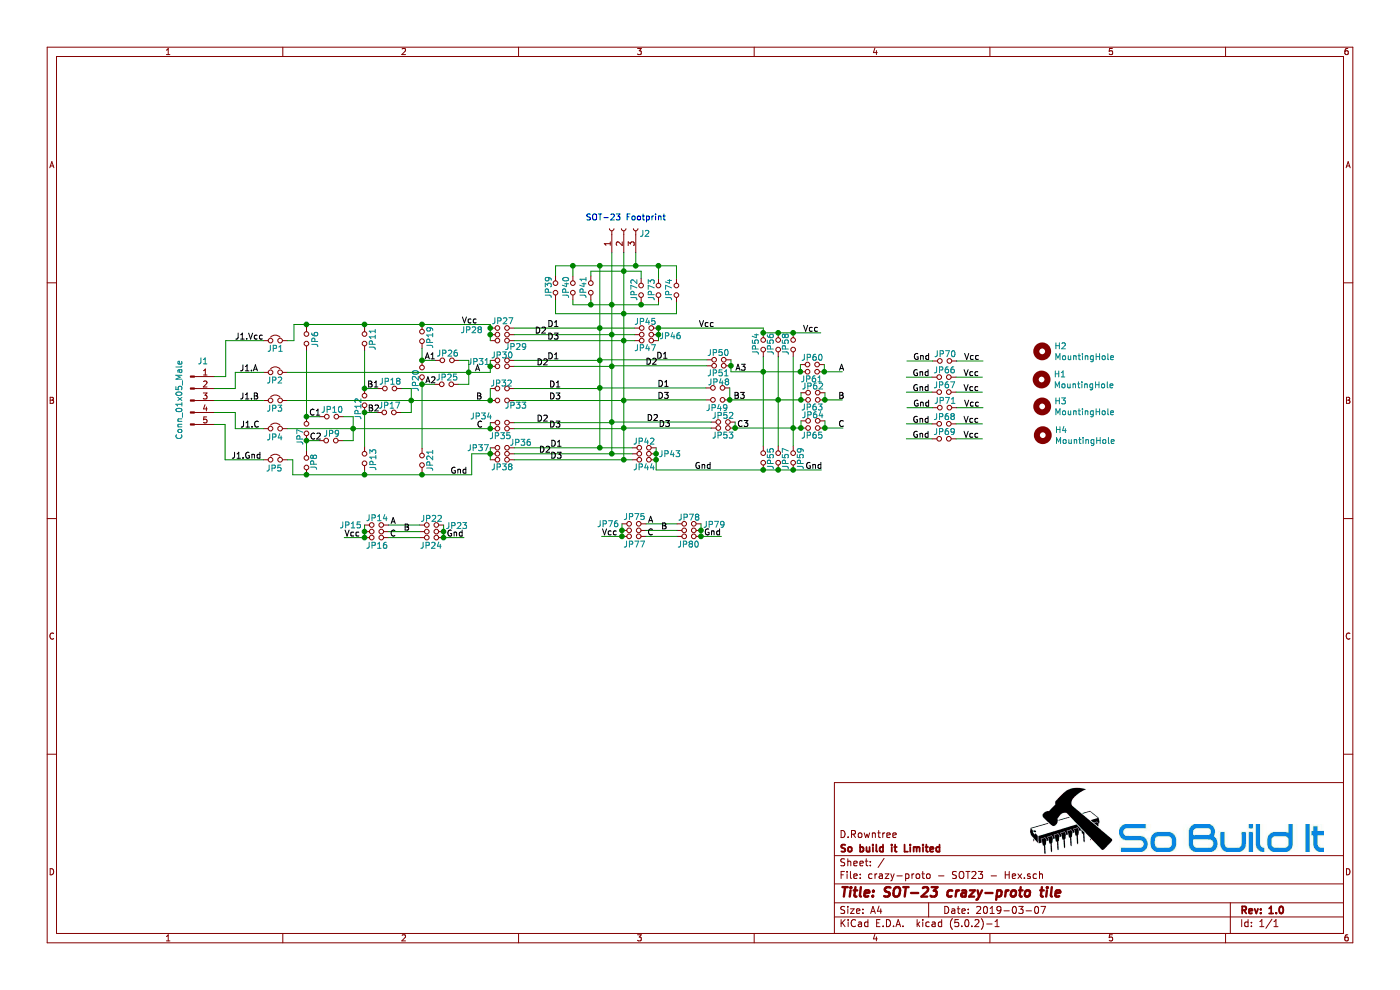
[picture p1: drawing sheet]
EESchema Schematic File Version 4
LIBS:crazy-proto - SOT23 - Hex-cache
EELAYER 26 0
EELAYER END
$Descr A4 11693 8268
encoding utf-8
Sheet 1 1
Title "SOT-23 crazy-proto tile"
Date "2019-03-07"
Rev "1.0"
Comp "So build it Limited"
Comment1 "D.Rowntree"
Comment2 ""
Comment3 ""
Comment4 ""
$EndDescr
$Comp
L Connector:Conn_01x05_Male J1
U 1 1
P 1590 3345
F 0 "J1" H 1695 3675 50  0000 C CNN
F 1 "Conn_01x05_Male" V 1495 3350 50  0000 C CNN
F 2 "Pin_Headers:Pin_Header_Straight_1x05_Pitch2.54mm" H 1590 3345 50  0001 C CNN
F 3 "~" H 1590 3345 50  0001 C CNN
	1    1590 3345
	1    0    0    -1  
$EndComp
$Comp
L Connector:Conn_01x03_Female J2
U 1 1
P 5210 1910
F 0 "J2" V 5165 1780 50  0000 R CNN
F 1 "Conn_01x03_Female" V 5280 2230 50  0001 R CNN
F 2 "TO_SOT_Packages_SMD:SOT-23" H 5210 1910 50  0001 C CNN
F 3 "~" H 5210 1910 50  0001 C CNN
	1    5210 1910
	0    -1   -1   0   
$EndComp
$Comp
L Device:Jumper_NC_Small JP1
U 1 1
P 2300 2845
F 0 "JP1" H 2300 2780 50  0000 C CNN
F 1 "Jumper_NC_Small" H 2300 2966 50  0001 C CNN
F 2 "crazy-proto:NC_0603_HandSoldering" H 2300 2845 50  0001 C CNN
F 3 "~" H 2300 2845 50  0001 C CNN
	1    2300 2845
	1    0    0    -1  
$EndComp
$Comp
L Device:Jumper_NC_Small JP2
U 1 1
P 2300 3110
F 0 "JP2" H 2295 3045 50  0000 C CNN
F 1 "Jumper_NC_Small" H 2300 3231 50  0001 C CNN
F 2 "crazy-proto:NC_0603_HandSoldering" H 2300 3110 50  0001 C CNN
F 3 "~" H 2300 3110 50  0001 C CNN
	1    2300 3110
	1    0    0    -1  
$EndComp
$Comp
L Device:Jumper_NC_Small JP3
U 1 1
P 2300 3345
F 0 "JP3" H 2295 3280 50  0000 C CNN
F 1 "Jumper_NC_Small" H 2300 3466 50  0001 C CNN
F 2 "crazy-proto:NC_0603_HandSoldering" H 2300 3345 50  0001 C CNN
F 3 "~" H 2300 3345 50  0001 C CNN
	1    2300 3345
	1    0    0    -1  
$EndComp
$Comp
L Device:Jumper_NC_Small JP5
U 1 1
P 2300 3840
F 0 "JP5" H 2290 3770 50  0000 C CNN
F 1 "Jumper_NC_Small" H 2300 3961 50  0001 C CNN
F 2 "crazy-proto:NC_0603_HandSoldering" H 2300 3840 50  0001 C CNN
F 3 "~" H 2300 3840 50  0001 C CNN
	1    2300 3840
	1    0    0    -1  
$EndComp
$Comp
L Device:Jumper_NC_Small JP4
U 1 1
P 2300 3580
F 0 "JP4" H 2295 3510 50  0000 C CNN
F 1 "Jumper_NC_Small" H 2300 3701 50  0001 C CNN
F 2 "crazy-proto:NC_0603_HandSoldering" H 2300 3580 50  0001 C CNN
F 3 "~" H 2300 3580 50  0001 C CNN
	1    2300 3580
	1    0    0    -1  
$EndComp
$Comp
L Device:Jumper_NO_Small JP40
U 1 1
P 4785 2405
F 0 "JP40" H 4780 2350 50  0000 C CNN
F 1 "Jumper_NO_Small" H 4785 2499 50  0001 C CNN
F 2 "Resistors_SMD:R_0603_HandSoldering" H 4785 2405 50  0001 C CNN
F 3 "~" H 4785 2405 50  0001 C CNN
	1    4785 2405
	0    1    1    0   
$EndComp
Wire Wire Line
	1790 3245 1965 3245
Wire Wire Line
	1965 3245 1965 3110
Wire Wire Line
	1790 3145 1885 3145
Wire Wire Line
	1885 3145 1885 2845
Wire Wire Line
	1965 3580 1965 3445
Wire Wire Line
	1965 3445 1790 3445
Wire Wire Line
	1790 3545 1880 3545
Wire Wire Line
	1880 3545 1880 3840
Text Notes 4890 1850 0    50   ~ 0
SOT-23 Footprint
$Comp
L Mechanical:MountingHole H2
U 1 1
P 8705 2935
F 0 "H2" H 8805 2981 50  0000 L CNN
F 1 "MountingHole" H 8805 2890 50  0000 L CNN
F 2 "Mounting_Holes:MountingHole_3.2mm_M3" H 8705 2935 50  0001 C CNN
F 3 "~" H 8705 2935 50  0001 C CNN
	1    8705 2935
	1    0    0    -1  
$EndComp
$Comp
L Mechanical:MountingHole H1
U 1 1
P 8700 3170
F 0 "H1" H 8800 3216 50  0000 L CNN
F 1 "MountingHole" H 8800 3125 50  0000 L CNN
F 2 "Mounting_Holes:MountingHole_3.2mm_M3" H 8700 3170 50  0001 C CNN
F 3 "~" H 8700 3170 50  0001 C CNN
	1    8700 3170
	1    0    0    -1  
$EndComp
$Comp
L Mechanical:MountingHole H3
U 1 1
P 8705 3395
F 0 "H3" H 8805 3441 50  0000 L CNN
F 1 "MountingHole" H 8805 3350 50  0000 L CNN
F 2 "Mounting_Holes:MountingHole_3.2mm_M3" H 8705 3395 50  0001 C CNN
F 3 "~" H 8705 3395 50  0001 C CNN
	1    8705 3395
	1    0    0    -1  
$EndComp
$Comp
L Mechanical:MountingHole H4
U 1 1
P 8710 3635
F 0 "H4" H 8810 3681 50  0000 L CNN
F 1 "MountingHole" H 8810 3590 50  0000 L CNN
F 2 "Mounting_Holes:MountingHole_3.2mm_M3" H 8710 3635 50  0001 C CNN
F 3 "~" H 8710 3635 50  0001 C CNN
	1    8710 3635
	1    0    0    -1  
$EndComp
Text Label 3855 2710 0    50   ~ 0
Vcc
Text Label 3965 3110 0    50   ~ 0
A
Text Label 3975 3345 0    50   ~ 0
B
Text Label 3980 3580 0    50   ~ 0
C
Text Label 3760 3965 0    50   ~ 0
Gnd
Text Label 6140 3105 0    50   ~ 0
A3
Text Label 6125 3340 0    50   ~ 0
B3
Text Label 6155 3575 0    50   ~ 0
C3
$Comp
L Device:Jumper_NO_Small JP41
U 1 1
P 4935 2405
F 0 "JP41" H 4930 2345 50  0000 C CNN
F 1 "Jumper_NO_Small" H 4935 2499 50  0001 C CNN
F 2 "Resistors_SMD:R_0603_HandSoldering" H 4935 2405 50  0001 C CNN
F 3 "~" H 4935 2405 50  0001 C CNN
	1    4935 2405
	0    1    1    0   
$EndComp
$Comp
L Device:Jumper_NO_Small JP39
U 1 1
P 4640 2405
F 0 "JP39" H 4635 2350 50  0000 C CNN
F 1 "Jumper_NO_Small" H 4640 2499 50  0001 C CNN
F 2 "Resistors_SMD:R_0603_HandSoldering" H 4640 2405 50  0001 C CNN
F 3 "~" H 4640 2405 50  0001 C CNN
	1    4640 2405
	0    1    1    0   
$EndComp
$Comp
L Device:Jumper_NO_Small JP38
U 1 1
P 4195 3840
F 0 "JP38" H 4195 3905 50  0000 C CNN
F 1 "Jumper_NO_Small" H 4195 3934 50  0001 C CNN
F 2 "Resistors_SMD:R_0603_HandSoldering" H 4195 3840 50  0001 C CNN
F 3 "~" H 4195 3840 50  0001 C CNN
	1    4195 3840
	-1   0    0    1   
$EndComp
$Comp
L Device:Jumper_NO_Small JP35
U 1 1
P 4195 3580
F 0 "JP35" H 4210 3645 50  0000 C CNN
F 1 "Jumper_NO_Small" H 4195 3674 50  0001 C CNN
F 2 "Resistors_SMD:R_0603_HandSoldering" H 4195 3580 50  0001 C CNN
F 3 "~" H 4195 3580 50  0001 C CNN
	1    4195 3580
	-1   0    0    1   
$EndComp
$Comp
L Device:Jumper_NO_Small JP33
U 1 1
P 4195 3345
F 0 "JP33" H 4080 3390 50  0000 C CNN
F 1 "Jumper_NO_Small" H 4195 3439 50  0001 C CNN
F 2 "Resistors_SMD:R_0603_HandSoldering" H 4195 3345 50  0001 C CNN
F 3 "~" H 4195 3345 50  0001 C CNN
	1    4195 3345
	-1   0    0    1   
$EndComp
$Comp
L Device:Jumper_NO_Small JP29
U 1 1
P 4195 2845
F 0 "JP29" H 4080 2900 50  0000 C CNN
F 1 "Jumper_NO_Small" H 4195 2939 50  0001 C CNN
F 2 "Resistors_SMD:R_0603_HandSoldering" H 4195 2845 50  0001 C CNN
F 3 "~" H 4195 2845 50  0001 C CNN
	1    4195 2845
	-1   0    0    1   
$EndComp
$Comp
L Device:Jumper_NO_Small JP49
U 1 1
P 5995 3340
F 0 "JP49" H 6000 3410 50  0000 C CNN
F 1 "Jumper_NO_Small" H 5995 3434 50  0001 C CNN
F 2 "Resistors_SMD:R_0603_HandSoldering" H 5995 3340 50  0001 C CNN
F 3 "~" H 5995 3340 50  0001 C CNN
	1    5995 3340
	-1   0    0    1   
$EndComp
$Comp
L Device:Jumper_NO_Small JP53
U 1 1
P 6040 3575
F 0 "JP53" H 6040 3640 50  0000 C CNN
F 1 "Jumper_NO_Small" H 6040 3669 50  0001 C CNN
F 2 "Resistors_SMD:R_0603_HandSoldering" H 6040 3575 50  0001 C CNN
F 3 "~" H 6040 3575 50  0001 C CNN
	1    6040 3575
	-1   0    0    1   
$EndComp
$Comp
L Device:Jumper_NO_Small JP28
U 1 1
P 4195 2795
F 0 "JP28" H 4450 2760 50  0000 C CNN
F 1 "Jumper_NO_Small" H 4195 2889 50  0001 C CNN
F 2 "Resistors_SMD:R_0603_HandSoldering" H 4195 2795 50  0001 C CNN
F 3 "~" H 4195 2795 50  0001 C CNN
	1    4195 2795
	-1   0    0    1   
$EndComp
$Comp
L Device:Jumper_NO_Small JP27
U 1 1
P 4195 2740
F 0 "JP27" H 4190 2685 50  0000 C CNN
F 1 "Jumper_NO_Small" H 4195 2834 50  0001 C CNN
F 2 "Resistors_SMD:R_0603_HandSoldering" H 4195 2740 50  0001 C CNN
F 3 "~" H 4195 2740 50  0001 C CNN
	1    4195 2740
	-1   0    0    1   
$EndComp
Wire Wire Line
	4095 2845 4095 2795
Wire Wire Line
	4095 2795 4095 2740
Connection ~ 4095 2795
$Comp
L Device:Jumper_NO_Small JP31
U 1 1
P 4195 3060
F 0 "JP31" H 4390 3025 50  0000 C CNN
F 1 "Jumper_NO_Small" H 4195 3154 50  0001 C CNN
F 2 "Resistors_SMD:R_0603_HandSoldering" H 4195 3060 50  0001 C CNN
F 3 "~" H 4195 3060 50  0001 C CNN
	1    4195 3060
	-1   0    0    1   
$EndComp
$Comp
L Device:Jumper_NO_Small JP30
U 1 1
P 4195 3010
F 0 "JP30" H 4195 2970 50  0000 C CNN
F 1 "Jumper_NO_Small" H 4195 3104 50  0001 C CNN
F 2 "Resistors_SMD:R_0603_HandSoldering" H 4195 3010 50  0001 C CNN
F 3 "~" H 4195 3010 50  0001 C CNN
	1    4195 3010
	-1   0    0    1   
$EndComp
$Comp
L Device:Jumper_NO_Small JP32
U 1 1
P 4195 3245
F 0 "JP32" H 4200 3205 50  0000 C CNN
F 1 "Jumper_NO_Small" H 4195 3339 50  0001 C CNN
F 2 "Resistors_SMD:R_0603_HandSoldering" H 4195 3245 50  0001 C CNN
F 3 "~" H 4195 3245 50  0001 C CNN
	1    4195 3245
	-1   0    0    1   
$EndComp
$Comp
L Device:Jumper_NO_Small JP34
U 1 1
P 4195 3530
F 0 "JP34" H 4370 3480 50  0000 C CNN
F 1 "Jumper_NO_Small" H 4195 3624 50  0001 C CNN
F 2 "Resistors_SMD:R_0603_HandSoldering" H 4195 3530 50  0001 C CNN
F 3 "~" H 4195 3530 50  0001 C CNN
	1    4195 3530
	-1   0    0    1   
$EndComp
$Comp
L Device:Jumper_NO_Small JP37
U 1 1
P 4195 3790
F 0 "JP37" H 4395 3745 50  0000 C CNN
F 1 "Jumper_NO_Small" H 4195 3884 50  0001 C CNN
F 2 "Resistors_SMD:R_0603_HandSoldering" H 4195 3790 50  0001 C CNN
F 3 "~" H 4195 3790 50  0001 C CNN
	1    4195 3790
	-1   0    0    1   
$EndComp
$Comp
L Device:Jumper_NO_Small JP36
U 1 1
P 4195 3740
F 0 "JP36" H 4040 3700 50  0000 C CNN
F 1 "Jumper_NO_Small" H 4195 3834 50  0001 C CNN
F 2 "Resistors_SMD:R_0603_HandSoldering" H 4195 3740 50  0001 C CNN
F 3 "~" H 4195 3740 50  0001 C CNN
	1    4195 3740
	-1   0    0    1   
$EndComp
$Comp
L Device:Jumper_NO_Small JP51
U 1 1
P 6005 3055
F 0 "JP51" H 6010 3120 50  0000 C CNN
F 1 "Jumper_NO_Small" H 6005 3149 50  0001 C CNN
F 2 "Resistors_SMD:R_0603_HandSoldering" H 6005 3055 50  0001 C CNN
F 3 "~" H 6005 3055 50  0001 C CNN
	1    6005 3055
	-1   0    0    1   
$EndComp
$Comp
L Device:Jumper_NO_Small JP50
U 1 1
P 6005 3005
F 0 "JP50" H 6010 2950 50  0000 C CNN
F 1 "Jumper_NO_Small" H 6005 3099 50  0001 C CNN
F 2 "Resistors_SMD:R_0603_HandSoldering" H 6005 3005 50  0001 C CNN
F 3 "~" H 6005 3005 50  0001 C CNN
	1    6005 3005
	-1   0    0    1   
$EndComp
$Comp
L Device:Jumper_NO_Small JP48
U 1 1
P 5995 3240
F 0 "JP48" H 5985 3195 50  0000 C CNN
F 1 "Jumper_NO_Small" H 5995 3334 50  0001 C CNN
F 2 "Resistors_SMD:R_0603_HandSoldering" H 5995 3240 50  0001 C CNN
F 3 "~" H 5995 3240 50  0001 C CNN
	1    5995 3240
	-1   0    0    1   
$EndComp
$Comp
L Device:Jumper_NO_Small JP52
U 1 1
P 6040 3525
F 0 "JP52" H 6040 3475 50  0000 C CNN
F 1 "Jumper_NO_Small" H 6040 3619 50  0001 C CNN
F 2 "Resistors_SMD:R_0603_HandSoldering" H 6040 3525 50  0001 C CNN
F 3 "~" H 6040 3525 50  0001 C CNN
	1    6040 3525
	-1   0    0    1   
$EndComp
Wire Wire Line
	4095 3010 4095 3060
Wire Wire Line
	4095 3060 4095 3110
Connection ~ 4095 3060
Connection ~ 4095 3345
Wire Wire Line
	4095 3530 4095 3580
Connection ~ 4095 3580
Wire Wire Line
	4095 3740 4095 3790
Wire Wire Line
	4095 3790 4095 3840
Connection ~ 4095 3790
Wire Wire Line
	6140 3525 6140 3575
Connection ~ 6140 3575
Connection ~ 6095 3340
Wire Wire Line
	6105 3005 6105 3055
Wire Wire Line
	6105 3055 6105 3105
Connection ~ 6105 3055
Wire Wire Line
	4295 3740 5010 3740
Wire Wire Line
	4295 3245 5010 3245
Wire Wire Line
	4295 3010 5010 3010
Connection ~ 5010 3010
Wire Wire Line
	4295 2740 5010 2740
Connection ~ 5010 2740
Wire Wire Line
	5010 2740 5010 3010
Wire Wire Line
	5905 3005 5010 3005
Wire Wire Line
	5010 3005 5010 3010
Wire Wire Line
	5010 3240 5895 3240
Wire Wire Line
	5110 3790 4295 3790
Wire Wire Line
	5210 3840 4295 3840
Wire Wire Line
	4295 3580 5210 3580
Wire Wire Line
	4295 3345 5210 3345
Connection ~ 5210 3345
Wire Wire Line
	5210 3345 5210 3575
Wire Wire Line
	4295 2845 5210 2845
Connection ~ 5210 2845
Wire Wire Line
	4295 3530 5110 3530
Wire Wire Line
	4295 3060 5110 3060
Connection ~ 5110 3060
Wire Wire Line
	4295 2795 5110 2795
Connection ~ 5110 2795
Wire Wire Line
	5110 2795 5110 3060
Wire Wire Line
	5110 2790 5110 2795
Wire Wire Line
	5210 2840 5210 2845
Wire Wire Line
	5905 3055 5110 3055
Wire Wire Line
	5895 3340 5210 3340
Wire Wire Line
	5210 3340 5210 3345
Wire Wire Line
	5940 3525 5110 3525
Wire Wire Line
	5940 3575 5210 3575
Wire Wire Line
	1965 3110 2200 3110
Wire Wire Line
	1790 3345 2200 3345
Wire Wire Line
	1965 3580 2200 3580
Wire Wire Line
	4640 2305 4640 2220
Wire Wire Line
	4640 2220 4785 2220
Wire Wire Line
	5010 2220 5010 2740
Wire Wire Line
	4785 2305 4785 2220
Connection ~ 4785 2220
Wire Wire Line
	4785 2220 5010 2220
Wire Wire Line
	4935 2305 4935 2265
Wire Wire Line
	4785 2505 4785 2545
Wire Wire Line
	4785 2545 4935 2545
Wire Wire Line
	5110 2545 5110 2795
Wire Wire Line
	4935 2505 4935 2545
Connection ~ 4935 2545
Wire Wire Line
	4935 2545 5110 2545
Wire Wire Line
	4640 2505 4640 2620
Wire Wire Line
	4640 2620 5210 2620
Connection ~ 5210 2620
Wire Wire Line
	5210 2620 5210 2845
Wire Wire Line
	4935 2265 5210 2265
Text Label 4570 2740 0    50   ~ 0
D1
Text Label 4465 2795 0    50   ~ 0
D2
Text Label 4570 2845 0    50   ~ 0
D3
Text Label 4570 3010 0    50   ~ 0
D1
Text Label 4480 3060 0    50   ~ 0
D2
Text Label 4585 3245 0    50   ~ 0
D1
Text Label 4585 3345 0    50   ~ 0
D3
Text Label 4585 3580 0    50   ~ 0
D3
Text Label 4480 3530 0    50   ~ 0
D2
Text Label 4595 3740 0    50   ~ 0
D1
Text Label 4595 3840 0    50   ~ 0
D3
Text Label 4500 3790 0    50   ~ 0
D2
Text Label 5480 3005 0    50   ~ 0
D1
Text Label 5390 3055 0    50   ~ 0
D2
Text Label 5490 3240 0    50   ~ 0
D1
Text Label 5490 3340 0    50   ~ 0
D3
Text Label 5500 3575 0    50   ~ 0
D3
Text Label 5400 3525 0    50   ~ 0
D2
Wire Wire Line
	5110 2545 5110 2110
Connection ~ 5110 2545
Wire Wire Line
	5210 2110 5210 2265
Connection ~ 5210 2265
Wire Wire Line
	5210 2265 5210 2620
Wire Wire Line
	5010 2220 5310 2220
Wire Wire Line
	5310 2220 5310 2110
Connection ~ 5010 2220
Wire Wire Line
	1880 3840 2200 3840
Wire Wire Line
	1885 2845 2200 2845
Text Label 1960 2845 0    50   ~ 0
J1.Vcc
Text Label 2000 3110 0    50   ~ 0
J1.A
Text Label 2000 3345 0    50   ~ 0
J1.B
Text Label 2005 3580 0    50   ~ 0
J1.C
Text Label 1930 3840 0    50   ~ 0
J1.Gnd
$Comp
L Device:Jumper_NO_Small JP70
U 1 1
P 7890 3015
F 0 "JP70" H 7885 2960 50  0000 C CNN
F 1 "Jumper_NO_Small" H 7890 3109 50  0001 C CNN
F 2 "Resistors_SMD:R_0603_HandSoldering" H 7890 3015 50  0001 C CNN
F 3 "~" H 7890 3015 50  0001 C CNN
	1    7890 3015
	-1   0    0    1   
$EndComp
Wire Wire Line
	7790 3015 7575 3015
Wire Wire Line
	7990 3015 8210 3015
Text Label 8050 3015 0    50   ~ 0
Vcc
Text Label 7625 3015 0    50   ~ 0
Gnd
$Comp
L Device:Jumper_NO_Small JP66
U 1 1
P 7885 3150
F 0 "JP66" H 7880 3095 50  0000 C CNN
F 1 "Jumper_NO_Small" H 7885 3244 50  0001 C CNN
F 2 "Resistors_SMD:R_0603_HandSoldering" H 7885 3150 50  0001 C CNN
F 3 "~" H 7885 3150 50  0001 C CNN
	1    7885 3150
	-1   0    0    1   
$EndComp
Wire Wire Line
	7785 3150 7570 3150
Wire Wire Line
	7985 3150 8205 3150
Text Label 8045 3150 0    50   ~ 0
Vcc
Text Label 7620 3150 0    50   ~ 0
Gnd
$Comp
L Device:Jumper_NO_Small JP67
U 1 1
P 7885 3275
F 0 "JP67" H 7880 3220 50  0000 C CNN
F 1 "Jumper_NO_Small" H 7885 3369 50  0001 C CNN
F 2 "Resistors_SMD:R_0603_HandSoldering" H 7885 3275 50  0001 C CNN
F 3 "~" H 7885 3275 50  0001 C CNN
	1    7885 3275
	-1   0    0    1   
$EndComp
Wire Wire Line
	7785 3275 7570 3275
Wire Wire Line
	7985 3275 8205 3275
Text Label 8045 3275 0    50   ~ 0
Vcc
Text Label 7620 3275 0    50   ~ 0
Gnd
Wire Wire Line
	3045 4490 2875 4490
Text Label 2875 4490 0    50   ~ 0
Vcc
$Comp
L Device:Jumper_NO_Small JP16
U 1 1
P 3145 4490
F 0 "JP16" H 3140 4560 50  0000 C CNN
F 1 "Jumper_NO_Small" H 3145 4584 50  0001 C CNN
F 2 "Resistors_SMD:R_0603_HandSoldering" H 3145 4490 50  0001 C CNN
F 3 "~" H 3145 4490 50  0001 C CNN
	1    3145 4490
	-1   0    0    1   
$EndComp
$Comp
L Device:Jumper_NO_Small JP15
U 1 1
P 3145 4440
F 0 "JP15" H 3360 4390 50  0000 C CNN
F 1 "Jumper_NO_Small" H 3145 4534 50  0001 C CNN
F 2 "Resistors_SMD:R_0603_HandSoldering" H 3145 4440 50  0001 C CNN
F 3 "~" H 3145 4440 50  0001 C CNN
	1    3145 4440
	-1   0    0    1   
$EndComp
$Comp
L Device:Jumper_NO_Small JP14
U 1 1
P 3145 4385
F 0 "JP14" H 3140 4330 50  0000 C CNN
F 1 "Jumper_NO_Small" H 3145 4479 50  0001 C CNN
F 2 "Resistors_SMD:R_0603_HandSoldering" H 3145 4385 50  0001 C CNN
F 3 "~" H 3145 4385 50  0001 C CNN
	1    3145 4385
	-1   0    0    1   
$EndComp
Wire Wire Line
	3045 4490 3045 4440
Connection ~ 3045 4490
Wire Wire Line
	3045 4440 3045 4385
Connection ~ 3045 4440
Wire Wire Line
	3875 4490 3705 4490
Text Label 3875 4490 2    50   ~ 0
Gnd
$Comp
L Device:Jumper_NO_Small JP24
U 1 1
P 3605 4490
F 0 "JP24" H 3600 4560 50  0000 C CNN
F 1 "Jumper_NO_Small" H 3605 4584 50  0001 C CNN
F 2 "Resistors_SMD:R_0603_HandSoldering" H 3605 4490 50  0001 C CNN
F 3 "~" H 3605 4490 50  0001 C CNN
	1    3605 4490
	1    0    0    1   
$EndComp
$Comp
L Device:Jumper_NO_Small JP23
U 1 1
P 3605 4440
F 0 "JP23" H 3815 4395 50  0000 C CNN
F 1 "Jumper_NO_Small" H 3605 4534 50  0001 C CNN
F 2 "Resistors_SMD:R_0603_HandSoldering" H 3605 4440 50  0001 C CNN
F 3 "~" H 3605 4440 50  0001 C CNN
	1    3605 4440
	1    0    0    1   
$EndComp
$Comp
L Device:Jumper_NO_Small JP22
U 1 1
P 3605 4385
F 0 "JP22" H 3605 4335 50  0000 C CNN
F 1 "Jumper_NO_Small" H 3605 4479 50  0001 C CNN
F 2 "Resistors_SMD:R_0603_HandSoldering" H 3605 4385 50  0001 C CNN
F 3 "~" H 3605 4385 50  0001 C CNN
	1    3605 4385
	1    0    0    1   
$EndComp
Wire Wire Line
	3245 4385 3505 4385
Wire Wire Line
	3245 4440 3505 4440
Wire Wire Line
	3245 4490 3505 4490
Wire Wire Line
	3705 4385 3705 4440
Connection ~ 3705 4440
Wire Wire Line
	3705 4440 3705 4490
Connection ~ 3705 4490
Text Label 3260 4385 0    50   ~ 0
A
Text Label 3370 4440 0    50   ~ 0
B
Text Label 3255 4490 0    50   ~ 0
C
$Comp
L Device:Jumper_NO_Small JP71
U 1 1
P 7890 3405
F 0 "JP71" H 7885 3350 50  0000 C CNN
F 1 "Jumper_NO_Small" H 7890 3499 50  0001 C CNN
F 2 "Resistors_SMD:R_0603_HandSoldering" H 7890 3405 50  0001 C CNN
F 3 "~" H 7890 3405 50  0001 C CNN
	1    7890 3405
	-1   0    0    1   
$EndComp
Wire Wire Line
	7790 3405 7575 3405
Wire Wire Line
	7990 3405 8210 3405
Text Label 8050 3405 0    50   ~ 0
Vcc
Text Label 7625 3405 0    50   ~ 0
Gnd
$Comp
L Device:Jumper_NO_Small JP68
U 1 1
P 7885 3540
F 0 "JP68" H 7880 3485 50  0000 C CNN
F 1 "Jumper_NO_Small" H 7885 3634 50  0001 C CNN
F 2 "Resistors_SMD:R_0603_HandSoldering" H 7885 3540 50  0001 C CNN
F 3 "~" H 7885 3540 50  0001 C CNN
	1    7885 3540
	-1   0    0    1   
$EndComp
Wire Wire Line
	7785 3540 7570 3540
Wire Wire Line
	7985 3540 8205 3540
Text Label 8045 3540 0    50   ~ 0
Vcc
Text Label 7620 3540 0    50   ~ 0
Gnd
$Comp
L Device:Jumper_NO_Small JP69
U 1 1
P 7885 3665
F 0 "JP69" H 7880 3610 50  0000 C CNN
F 1 "Jumper_NO_Small" H 7885 3759 50  0001 C CNN
F 2 "Resistors_SMD:R_0603_HandSoldering" H 7885 3665 50  0001 C CNN
F 3 "~" H 7885 3665 50  0001 C CNN
	1    7885 3665
	-1   0    0    1   
$EndComp
Wire Wire Line
	7785 3665 7570 3665
Wire Wire Line
	7985 3665 8205 3665
Text Label 8045 3665 0    50   ~ 0
Vcc
Text Label 7620 3665 0    50   ~ 0
Gnd
$Comp
L Device:Jumper_NO_Small JP25
U 1 1
P 3730 3210
F 0 "JP25" H 3725 3155 50  0000 C CNN
F 1 "Jumper_NO_Small" H 3730 3304 50  0001 C CNN
F 2 "Resistors_SMD:R_0603_HandSoldering" H 3730 3210 50  0001 C CNN
F 3 "~" H 3730 3210 50  0001 C CNN
	1    3730 3210
	-1   0    0    1   
$EndComp
Text Label 3550 3210 0    50   ~ 0
A2
Text Label 3545 3010 0    50   ~ 0
A1
$Comp
L Device:Jumper_NO_Small JP26
U 1 1
P 3735 3010
F 0 "JP26" H 3730 2955 50  0000 C CNN
F 1 "Jumper_NO_Small" H 3735 3104 50  0001 C CNN
F 2 "Resistors_SMD:R_0603_HandSoldering" H 3735 3010 50  0001 C CNN
F 3 "~" H 3735 3010 50  0001 C CNN
	1    3735 3010
	-1   0    0    1   
$EndComp
$Comp
L Device:Jumper_NO_Small JP20
U 1 1
P 3525 3110
F 0 "JP20" H 3455 3165 50  0000 C CNN
F 1 "Jumper_NO_Small" H 3525 3204 50  0001 C CNN
F 2 "Resistors_SMD:R_0603_HandSoldering" H 3525 3110 50  0001 C CNN
F 3 "~" H 3525 3110 50  0001 C CNN
	1    3525 3110
	0    -1   -1   0   
$EndComp
Wire Wire Line
	3635 3010 3525 3010
Wire Wire Line
	3630 3210 3525 3210
Wire Wire Line
	3830 3210 3915 3210
Wire Wire Line
	3915 3210 3915 3110
Connection ~ 3915 3110
Wire Wire Line
	3915 3110 4095 3110
Wire Wire Line
	3915 3110 3915 3010
Wire Wire Line
	3915 3010 3835 3010
$Comp
L Device:Jumper_NO_Small JP17
U 1 1
P 3250 3445
F 0 "JP17" H 3245 3390 50  0000 C CNN
F 1 "Jumper_NO_Small" H 3250 3539 50  0001 C CNN
F 2 "Resistors_SMD:R_0603_HandSoldering" H 3250 3445 50  0001 C CNN
F 3 "~" H 3250 3445 50  0001 C CNN
	1    3250 3445
	-1   0    0    1   
$EndComp
Text Label 3070 3445 0    50   ~ 0
B2
Text Label 3065 3245 0    50   ~ 0
B1
$Comp
L Device:Jumper_NO_Small JP18
U 1 1
P 3255 3245
F 0 "JP18" H 3250 3190 50  0000 C CNN
F 1 "Jumper_NO_Small" H 3255 3339 50  0001 C CNN
F 2 "Resistors_SMD:R_0603_HandSoldering" H 3255 3245 50  0001 C CNN
F 3 "~" H 3255 3245 50  0001 C CNN
	1    3255 3245
	-1   0    0    1   
$EndComp
$Comp
L Device:Jumper_NO_Small JP12
U 1 1
P 3045 3345
F 0 "JP12" H 2975 3400 50  0000 C CNN
F 1 "Jumper_NO_Small" H 3045 3439 50  0001 C CNN
F 2 "Resistors_SMD:R_0603_HandSoldering" H 3045 3345 50  0001 C CNN
F 3 "~" H 3045 3345 50  0001 C CNN
	1    3045 3345
	0    -1   -1   0   
$EndComp
Wire Wire Line
	3155 3245 3045 3245
Wire Wire Line
	3150 3445 3045 3445
Wire Wire Line
	3350 3445 3435 3445
Wire Wire Line
	3435 3445 3435 3345
Connection ~ 3435 3345
Wire Wire Line
	3435 3345 3435 3245
Wire Wire Line
	3435 3245 3355 3245
Wire Wire Line
	3435 3345 4095 3345
$Comp
L Device:Jumper_NO_Small JP9
U 1 1
P 2765 3680
F 0 "JP9" H 2760 3625 50  0000 C CNN
F 1 "Jumper_NO_Small" H 2765 3774 50  0001 C CNN
F 2 "Resistors_SMD:R_0603_HandSoldering" H 2765 3680 50  0001 C CNN
F 3 "~" H 2765 3680 50  0001 C CNN
	1    2765 3680
	-1   0    0    1   
$EndComp
Text Label 2585 3680 0    50   ~ 0
C2
Text Label 2580 3480 0    50   ~ 0
C1
$Comp
L Device:Jumper_NO_Small JP10
U 1 1
P 2770 3480
F 0 "JP10" H 2765 3425 50  0000 C CNN
F 1 "Jumper_NO_Small" H 2770 3574 50  0001 C CNN
F 2 "Resistors_SMD:R_0603_HandSoldering" H 2770 3480 50  0001 C CNN
F 3 "~" H 2770 3480 50  0001 C CNN
	1    2770 3480
	-1   0    0    1   
$EndComp
$Comp
L Device:Jumper_NO_Small JP7
U 1 1
P 2560 3580
F 0 "JP7" H 2490 3635 50  0000 C CNN
F 1 "Jumper_NO_Small" H 2560 3674 50  0001 C CNN
F 2 "Resistors_SMD:R_0603_HandSoldering" H 2560 3580 50  0001 C CNN
F 3 "~" H 2560 3580 50  0001 C CNN
	1    2560 3580
	0    -1   -1   0   
$EndComp
Wire Wire Line
	2670 3480 2560 3480
Wire Wire Line
	2665 3680 2560 3680
Wire Wire Line
	2865 3680 2950 3680
Wire Wire Line
	2950 3680 2950 3580
Connection ~ 2950 3580
Wire Wire Line
	2950 3580 2950 3480
Wire Wire Line
	2950 3480 2870 3480
Wire Wire Line
	2950 3580 4095 3580
Wire Wire Line
	2950 3580 2400 3580
Wire Wire Line
	2400 3345 3435 3345
Wire Wire Line
	2400 3110 3915 3110
Wire Wire Line
	5210 2845 5210 3345
Wire Wire Line
	5110 3060 5110 3525
Wire Wire Line
	4095 3245 4095 3345
Wire Wire Line
	6095 3240 6095 3340
Wire Wire Line
	5010 3010 5010 3240
Connection ~ 5010 3240
Wire Wire Line
	5010 3240 5010 3245
Connection ~ 5110 3525
Wire Wire Line
	5110 3525 5110 3530
Connection ~ 5210 3575
Wire Wire Line
	5210 3575 5210 3580
Wire Wire Line
	5110 3530 5110 3790
Wire Wire Line
	5210 3580 5210 3840
Wire Wire Line
	5010 3240 5010 3740
$Comp
L Device:Jumper_NO_Small JP61
U 1 1
P 6785 3105
F 0 "JP61" H 6790 3170 50  0000 C CNN
F 1 "Jumper_NO_Small" H 6785 3199 50  0001 C CNN
F 2 "Resistors_SMD:R_0603_HandSoldering" H 6785 3105 50  0001 C CNN
F 3 "~" H 6785 3105 50  0001 C CNN
	1    6785 3105
	-1   0    0    1   
$EndComp
$Comp
L Device:Jumper_NO_Small JP54
U 1 1
P 6375 2880
F 0 "JP54" H 6380 2945 50  0000 C CNN
F 1 "Jumper_NO_Small" H 6375 2974 50  0001 C CNN
F 2 "Resistors_SMD:R_0603_HandSoldering" H 6375 2880 50  0001 C CNN
F 3 "~" H 6375 2880 50  0001 C CNN
	1    6375 2880
	0    -1   -1   0   
$EndComp
$Comp
L Device:Jumper_NO_Small JP56
U 1 1
P 6500 2880
F 0 "JP56" H 6505 2945 50  0000 C CNN
F 1 "Jumper_NO_Small" H 6500 2974 50  0001 C CNN
F 2 "Resistors_SMD:R_0603_HandSoldering" H 6500 2880 50  0001 C CNN
F 3 "~" H 6500 2880 50  0001 C CNN
	1    6500 2880
	0    -1   -1   0   
$EndComp
$Comp
L Device:Jumper_NO_Small JP58
U 1 1
P 6625 2880
F 0 "JP58" H 6630 2945 50  0000 C CNN
F 1 "Jumper_NO_Small" H 6625 2974 50  0001 C CNN
F 2 "Resistors_SMD:R_0603_HandSoldering" H 6625 2880 50  0001 C CNN
F 3 "~" H 6625 2880 50  0001 C CNN
	1    6625 2880
	0    -1   -1   0   
$EndComp
Wire Wire Line
	6375 2780 6500 2780
Connection ~ 6500 2780
Wire Wire Line
	6500 2780 6625 2780
Wire Wire Line
	6105 3105 6375 3105
Wire Wire Line
	6375 2980 6375 3105
Connection ~ 6375 3105
Wire Wire Line
	6375 3105 6685 3105
Wire Wire Line
	6095 3340 6500 3340
Wire Wire Line
	6140 3575 6625 3575
$Comp
L Device:Jumper_NO_Small JP63
U 1 1
P 6790 3340
F 0 "JP63" H 6795 3405 50  0000 C CNN
F 1 "Jumper_NO_Small" H 6790 3434 50  0001 C CNN
F 2 "Resistors_SMD:R_0603_HandSoldering" H 6790 3340 50  0001 C CNN
F 3 "~" H 6790 3340 50  0001 C CNN
	1    6790 3340
	-1   0    0    1   
$EndComp
$Comp
L Device:Jumper_NO_Small JP65
U 1 1
P 6790 3575
F 0 "JP65" H 6795 3640 50  0000 C CNN
F 1 "Jumper_NO_Small" H 6790 3669 50  0001 C CNN
F 2 "Resistors_SMD:R_0603_HandSoldering" H 6790 3575 50  0001 C CNN
F 3 "~" H 6790 3575 50  0001 C CNN
	1    6790 3575
	-1   0    0    1   
$EndComp
$Comp
L Device:Jumper_NO_Small JP59
U 1 1
P 6625 3825
F 0 "JP59" H 6630 3890 50  0000 C CNN
F 1 "Jumper_NO_Small" H 6625 3919 50  0001 C CNN
F 2 "Resistors_SMD:R_0603_HandSoldering" H 6625 3825 50  0001 C CNN
F 3 "~" H 6625 3825 50  0001 C CNN
	1    6625 3825
	0    1    1    0   
$EndComp
$Comp
L Device:Jumper_NO_Small JP57
U 1 1
P 6500 3825
F 0 "JP57" H 6505 3890 50  0000 C CNN
F 1 "Jumper_NO_Small" H 6500 3919 50  0001 C CNN
F 2 "Resistors_SMD:R_0603_HandSoldering" H 6500 3825 50  0001 C CNN
F 3 "~" H 6500 3825 50  0001 C CNN
	1    6500 3825
	0    1    1    0   
$EndComp
$Comp
L Device:Jumper_NO_Small JP55
U 1 1
P 6375 3825
F 0 "JP55" H 6380 3890 50  0000 C CNN
F 1 "Jumper_NO_Small" H 6375 3919 50  0001 C CNN
F 2 "Resistors_SMD:R_0603_HandSoldering" H 6375 3825 50  0001 C CNN
F 3 "~" H 6375 3825 50  0001 C CNN
	1    6375 3825
	0    1    1    0   
$EndComp
Wire Wire Line
	6625 3925 6500 3925
Connection ~ 6500 3925
Wire Wire Line
	6500 3925 6375 3925
Wire Wire Line
	6375 3105 6375 3725
Wire Wire Line
	6500 3725 6500 3340
Wire Wire Line
	6625 2980 6625 3575
Wire Wire Line
	6885 3105 7035 3105
Wire Wire Line
	6890 3340 7035 3340
Wire Wire Line
	6890 3575 7040 3575
Wire Wire Line
	6625 2780 6855 2780
Connection ~ 6625 2780
Wire Wire Line
	6625 3925 6860 3925
Connection ~ 6625 3925
Text Label 6705 2780 0    50   ~ 0
Vcc
Text Label 6725 3925 0    50   ~ 0
Gnd
Connection ~ 6500 3340
Wire Wire Line
	6500 3340 6690 3340
Wire Wire Line
	6500 3340 6500 2980
Connection ~ 6625 3575
Wire Wire Line
	6625 3575 6690 3575
Wire Wire Line
	6625 3575 6625 3725
Text Label 7005 3105 0    50   ~ 0
A
Text Label 7000 3340 0    50   ~ 0
B
Text Label 7000 3575 0    50   ~ 0
C
$Comp
L Device:Jumper_NO_Small JP60
U 1 1
P 6785 3045
F 0 "JP60" H 6785 2990 50  0000 C CNN
F 1 "Jumper_NO_Small" H 6785 3139 50  0001 C CNN
F 2 "Resistors_SMD:R_0603_HandSoldering" H 6785 3045 50  0001 C CNN
F 3 "~" H 6785 3045 50  0001 C CNN
	1    6785 3045
	-1   0    0    1   
$EndComp
$Comp
L Device:Jumper_NO_Small JP62
U 1 1
P 6790 3280
F 0 "JP62" H 6790 3230 50  0000 C CNN
F 1 "Jumper_NO_Small" H 6790 3374 50  0001 C CNN
F 2 "Resistors_SMD:R_0603_HandSoldering" H 6790 3280 50  0001 C CNN
F 3 "~" H 6790 3280 50  0001 C CNN
	1    6790 3280
	-1   0    0    1   
$EndComp
$Comp
L Device:Jumper_NO_Small JP64
U 1 1
P 6790 3515
F 0 "JP64" H 6790 3470 50  0000 C CNN
F 1 "Jumper_NO_Small" H 6790 3609 50  0001 C CNN
F 2 "Resistors_SMD:R_0603_HandSoldering" H 6790 3515 50  0001 C CNN
F 3 "~" H 6790 3515 50  0001 C CNN
	1    6790 3515
	-1   0    0    1   
$EndComp
Wire Wire Line
	6685 3045 6685 3105
Connection ~ 6685 3105
Wire Wire Line
	6885 3045 6885 3105
Connection ~ 6885 3105
Wire Wire Line
	6690 3280 6690 3340
Connection ~ 6690 3340
Wire Wire Line
	6890 3280 6890 3340
Connection ~ 6890 3340
Wire Wire Line
	6690 3515 6690 3575
Connection ~ 6690 3575
Wire Wire Line
	6890 3515 6890 3575
Connection ~ 6890 3575
$Comp
L Device:Jumper_NO_Small JP47
U 1 1
P 5400 2845
F 0 "JP47" H 5390 2910 50  0000 C CNN
F 1 "Jumper_NO_Small" H 5400 2939 50  0001 C CNN
F 2 "Resistors_SMD:R_0603_HandSoldering" H 5400 2845 50  0001 C CNN
F 3 "~" H 5400 2845 50  0001 C CNN
	1    5400 2845
	1    0    0    1   
$EndComp
$Comp
L Device:Jumper_NO_Small JP46
U 1 1
P 5400 2795
F 0 "JP46" H 5600 2810 50  0000 C CNN
F 1 "Jumper_NO_Small" H 5400 2889 50  0001 C CNN
F 2 "Resistors_SMD:R_0603_HandSoldering" H 5400 2795 50  0001 C CNN
F 3 "~" H 5400 2795 50  0001 C CNN
	1    5400 2795
	1    0    0    1   
$EndComp
$Comp
L Device:Jumper_NO_Small JP45
U 1 1
P 5400 2740
F 0 "JP45" H 5390 2690 50  0000 C CNN
F 1 "Jumper_NO_Small" H 5400 2834 50  0001 C CNN
F 2 "Resistors_SMD:R_0603_HandSoldering" H 5400 2740 50  0001 C CNN
F 3 "~" H 5400 2740 50  0001 C CNN
	1    5400 2740
	1    0    0    1   
$EndComp
$Comp
L Device:Jumper_NO_Small JP44
U 1 1
P 5380 3840
F 0 "JP44" H 5380 3905 50  0000 C CNN
F 1 "Jumper_NO_Small" H 5380 3934 50  0001 C CNN
F 2 "Resistors_SMD:R_0603_HandSoldering" H 5380 3840 50  0001 C CNN
F 3 "~" H 5380 3840 50  0001 C CNN
	1    5380 3840
	1    0    0    1   
$EndComp
$Comp
L Device:Jumper_NO_Small JP43
U 1 1
P 5380 3790
F 0 "JP43" H 5595 3795 50  0000 C CNN
F 1 "Jumper_NO_Small" H 5380 3884 50  0001 C CNN
F 2 "Resistors_SMD:R_0603_HandSoldering" H 5380 3790 50  0001 C CNN
F 3 "~" H 5380 3790 50  0001 C CNN
	1    5380 3790
	1    0    0    1   
$EndComp
$Comp
L Device:Jumper_NO_Small JP42
U 1 1
P 5380 3740
F 0 "JP42" H 5380 3690 50  0000 C CNN
F 1 "Jumper_NO_Small" H 5380 3834 50  0001 C CNN
F 2 "Resistors_SMD:R_0603_HandSoldering" H 5380 3740 50  0001 C CNN
F 3 "~" H 5380 3740 50  0001 C CNN
	1    5380 3740
	1    0    0    1   
$EndComp
Wire Wire Line
	5480 3740 5480 3790
Wire Wire Line
	5480 3790 5480 3840
Connection ~ 5480 3790
Wire Wire Line
	5300 2845 5210 2845
Wire Wire Line
	5300 2795 5110 2795
Wire Wire Line
	5300 2740 5010 2740
Wire Wire Line
	5280 3840 5210 3840
Connection ~ 5210 3840
Wire Wire Line
	5280 3790 5110 3790
Connection ~ 5110 3790
Wire Wire Line
	5280 3740 5010 3740
Connection ~ 5010 3740
Wire Wire Line
	6375 3925 5480 3925
Wire Wire Line
	5480 3925 5480 3840
Connection ~ 6375 3925
Connection ~ 5480 3840
Wire Wire Line
	5500 2740 5500 2795
Connection ~ 5500 2795
Wire Wire Line
	5500 2795 5500 2845
Wire Wire Line
	6375 2780 6375 2740
Wire Wire Line
	6375 2740 5500 2740
Connection ~ 6375 2780
Connection ~ 5500 2740
Text Label 5835 2740 0    50   ~ 0
Vcc
Text Label 5800 3925 0    50   ~ 0
Gnd
$Comp
L Device:Jumper_NO_Small JP19
U 1 1
P 3525 2810
F 0 "JP19" H 3515 2745 50  0000 C CNN
F 1 "Jumper_NO_Small" H 3525 2904 50  0001 C CNN
F 2 "Resistors_SMD:R_0603_HandSoldering" H 3525 2810 50  0001 C CNN
F 3 "~" H 3525 2810 50  0001 C CNN
	1    3525 2810
	0    -1   -1   0   
$EndComp
Wire Wire Line
	4095 2740 4095 2710
Wire Wire Line
	4095 2710 3525 2710
Wire Wire Line
	2455 2710 2455 2845
Wire Wire Line
	2455 2845 2400 2845
Connection ~ 4095 2740
Connection ~ 3525 2710
Wire Wire Line
	3525 2710 3045 2710
Wire Wire Line
	3525 2910 3525 3010
Connection ~ 3525 3010
Wire Wire Line
	3525 3210 3525 3745
Connection ~ 3525 3210
$Comp
L Device:Jumper_NO_Small JP13
U 1 1
P 3045 3830
F 0 "JP13" H 3035 3760 50  0000 C CNN
F 1 "Jumper_NO_Small" H 3045 3924 50  0001 C CNN
F 2 "Resistors_SMD:R_0603_HandSoldering" H 3045 3830 50  0001 C CNN
F 3 "~" H 3045 3830 50  0001 C CNN
	1    3045 3830
	0    -1   -1   0   
$EndComp
$Comp
L Device:Jumper_NO_Small JP11
U 1 1
P 3045 2830
F 0 "JP11" H 3040 2765 50  0000 C CNN
F 1 "Jumper_NO_Small" H 3045 2924 50  0001 C CNN
F 2 "Resistors_SMD:R_0603_HandSoldering" H 3045 2830 50  0001 C CNN
F 3 "~" H 3045 2830 50  0001 C CNN
	1    3045 2830
	0    -1   -1   0   
$EndComp
$Comp
L Device:Jumper_NO_Small JP6
U 1 1
P 2560 2830
F 0 "JP6" H 2555 2760 50  0000 C CNN
F 1 "Jumper_NO_Small" H 2560 2924 50  0001 C CNN
F 2 "Resistors_SMD:R_0603_HandSoldering" H 2560 2830 50  0001 C CNN
F 3 "~" H 2560 2830 50  0001 C CNN
	1    2560 2830
	0    -1   -1   0   
$EndComp
$Comp
L Device:Jumper_NO_Small JP8
U 1 1
P 2560 3865
F 0 "JP8" H 2565 3805 50  0000 C CNN
F 1 "Jumper_NO_Small" H 2560 3959 50  0001 C CNN
F 2 "Resistors_SMD:R_0603_HandSoldering" H 2560 3865 50  0001 C CNN
F 3 "~" H 2560 3865 50  0001 C CNN
	1    2560 3865
	0    -1   -1   0   
$EndComp
$Comp
L Device:Jumper_NO_Small JP21
U 1 1
P 3525 3845
F 0 "JP21" H 3525 3780 50  0000 C CNN
F 1 "Jumper_NO_Small" H 3525 3939 50  0001 C CNN
F 2 "Resistors_SMD:R_0603_HandSoldering" H 3525 3845 50  0001 C CNN
F 3 "~" H 3525 3845 50  0001 C CNN
	1    3525 3845
	0    -1   -1   0   
$EndComp
Wire Wire Line
	2400 3840 2445 3840
Wire Wire Line
	2445 3840 2445 3965
Wire Wire Line
	3940 3965 3940 3790
Wire Wire Line
	3940 3790 4095 3790
Wire Wire Line
	3525 3945 3525 3965
Connection ~ 3525 3965
Wire Wire Line
	3525 3965 3940 3965
Wire Wire Line
	3045 3445 3045 3730
Connection ~ 3045 3445
Wire Wire Line
	3045 3930 3045 3965
Connection ~ 3045 3965
Wire Wire Line
	3045 3965 3525 3965
Wire Wire Line
	2560 3680 2560 3765
Wire Wire Line
	2445 3965 2560 3965
Connection ~ 2560 3680
Connection ~ 2560 3965
Wire Wire Line
	2560 3965 3045 3965
Connection ~ 3045 3245
Wire Wire Line
	3045 2930 3045 3245
Wire Wire Line
	3045 2730 3045 2710
Connection ~ 3045 2710
Wire Wire Line
	2560 3480 2560 2930
Connection ~ 2560 3480
Wire Wire Line
	2560 2730 2560 2710
Wire Wire Line
	2455 2710 2560 2710
Connection ~ 2560 2710
Wire Wire Line
	2560 2710 3045 2710
$Comp
L Device:Jumper_NO_Small JP73
U 1 1
P 5500 2425
F 0 "JP73" H 5495 2370 50  0000 C CNN
F 1 "Jumper_NO_Small" H 5500 2519 50  0001 C CNN
F 2 "Resistors_SMD:R_0603_HandSoldering" H 5500 2425 50  0001 C CNN
F 3 "~" H 5500 2425 50  0001 C CNN
	1    5500 2425
	0    1    1    0   
$EndComp
$Comp
L Device:Jumper_NO_Small JP74
U 1 1
P 5650 2425
F 0 "JP74" H 5645 2365 50  0000 C CNN
F 1 "Jumper_NO_Small" H 5650 2519 50  0001 C CNN
F 2 "Resistors_SMD:R_0603_HandSoldering" H 5650 2425 50  0001 C CNN
F 3 "~" H 5650 2425 50  0001 C CNN
	1    5650 2425
	0    1    1    0   
$EndComp
$Comp
L Device:Jumper_NO_Small JP72
U 1 1
P 5355 2425
F 0 "JP72" H 5350 2370 50  0000 C CNN
F 1 "Jumper_NO_Small" H 5355 2519 50  0001 C CNN
F 2 "Resistors_SMD:R_0603_HandSoldering" H 5355 2425 50  0001 C CNN
F 3 "~" H 5355 2425 50  0001 C CNN
	1    5355 2425
	0    1    1    0   
$EndComp
Wire Wire Line
	5210 2265 5355 2265
Wire Wire Line
	5355 2265 5355 2325
Wire Wire Line
	5110 2545 5355 2545
Wire Wire Line
	5500 2545 5500 2525
Wire Wire Line
	5355 2525 5355 2545
Connection ~ 5355 2545
Wire Wire Line
	5355 2545 5500 2545
Wire Wire Line
	5210 2620 5650 2620
Wire Wire Line
	5650 2620 5650 2525
Wire Wire Line
	5310 2220 5500 2220
Wire Wire Line
	5650 2220 5650 2325
Connection ~ 5310 2220
Wire Wire Line
	5500 2325 5500 2220
Connection ~ 5500 2220
Wire Wire Line
	5500 2220 5650 2220
Wire Wire Line
	5195 4480 5025 4480
Text Label 5025 4480 0    50   ~ 0
Vcc
$Comp
L Device:Jumper_NO_Small JP77
U 1 1
P 5295 4480
F 0 "JP77" H 5290 4550 50  0000 C CNN
F 1 "Jumper_NO_Small" H 5295 4574 50  0001 C CNN
F 2 "Resistors_SMD:R_0603_HandSoldering" H 5295 4480 50  0001 C CNN
F 3 "~" H 5295 4480 50  0001 C CNN
	1    5295 4480
	-1   0    0    1   
$EndComp
$Comp
L Device:Jumper_NO_Small JP76
U 1 1
P 5295 4430
F 0 "JP76" H 5510 4380 50  0000 C CNN
F 1 "Jumper_NO_Small" H 5295 4524 50  0001 C CNN
F 2 "Resistors_SMD:R_0603_HandSoldering" H 5295 4430 50  0001 C CNN
F 3 "~" H 5295 4430 50  0001 C CNN
	1    5295 4430
	-1   0    0    1   
$EndComp
$Comp
L Device:Jumper_NO_Small JP75
U 1 1
P 5295 4375
F 0 "JP75" H 5290 4320 50  0000 C CNN
F 1 "Jumper_NO_Small" H 5295 4469 50  0001 C CNN
F 2 "Resistors_SMD:R_0603_HandSoldering" H 5295 4375 50  0001 C CNN
F 3 "~" H 5295 4375 50  0001 C CNN
	1    5295 4375
	-1   0    0    1   
$EndComp
Wire Wire Line
	5195 4480 5195 4430
Connection ~ 5195 4480
Wire Wire Line
	5195 4430 5195 4375
Connection ~ 5195 4430
Wire Wire Line
	6025 4480 5855 4480
Text Label 6025 4480 2    50   ~ 0
Gnd
$Comp
L Device:Jumper_NO_Small JP80
U 1 1
P 5755 4480
F 0 "JP80" H 5750 4550 50  0000 C CNN
F 1 "Jumper_NO_Small" H 5755 4574 50  0001 C CNN
F 2 "Resistors_SMD:R_0603_HandSoldering" H 5755 4480 50  0001 C CNN
F 3 "~" H 5755 4480 50  0001 C CNN
	1    5755 4480
	1    0    0    1   
$EndComp
$Comp
L Device:Jumper_NO_Small JP79
U 1 1
P 5755 4430
F 0 "JP79" H 5965 4385 50  0000 C CNN
F 1 "Jumper_NO_Small" H 5755 4524 50  0001 C CNN
F 2 "Resistors_SMD:R_0603_HandSoldering" H 5755 4430 50  0001 C CNN
F 3 "~" H 5755 4430 50  0001 C CNN
	1    5755 4430
	1    0    0    1   
$EndComp
$Comp
L Device:Jumper_NO_Small JP78
U 1 1
P 5755 4375
F 0 "JP78" H 5755 4325 50  0000 C CNN
F 1 "Jumper_NO_Small" H 5755 4469 50  0001 C CNN
F 2 "Resistors_SMD:R_0603_HandSoldering" H 5755 4375 50  0001 C CNN
F 3 "~" H 5755 4375 50  0001 C CNN
	1    5755 4375
	1    0    0    1   
$EndComp
Wire Wire Line
	5395 4375 5655 4375
Wire Wire Line
	5395 4430 5655 4430
Wire Wire Line
	5395 4480 5655 4480
Wire Wire Line
	5855 4375 5855 4430
Connection ~ 5855 4430
Wire Wire Line
	5855 4430 5855 4480
Connection ~ 5855 4480
Text Label 5410 4375 0    50   ~ 0
A
Text Label 5520 4430 0    50   ~ 0
B
Text Label 5405 4480 0    50   ~ 0
C
$EndSCHEMATC
